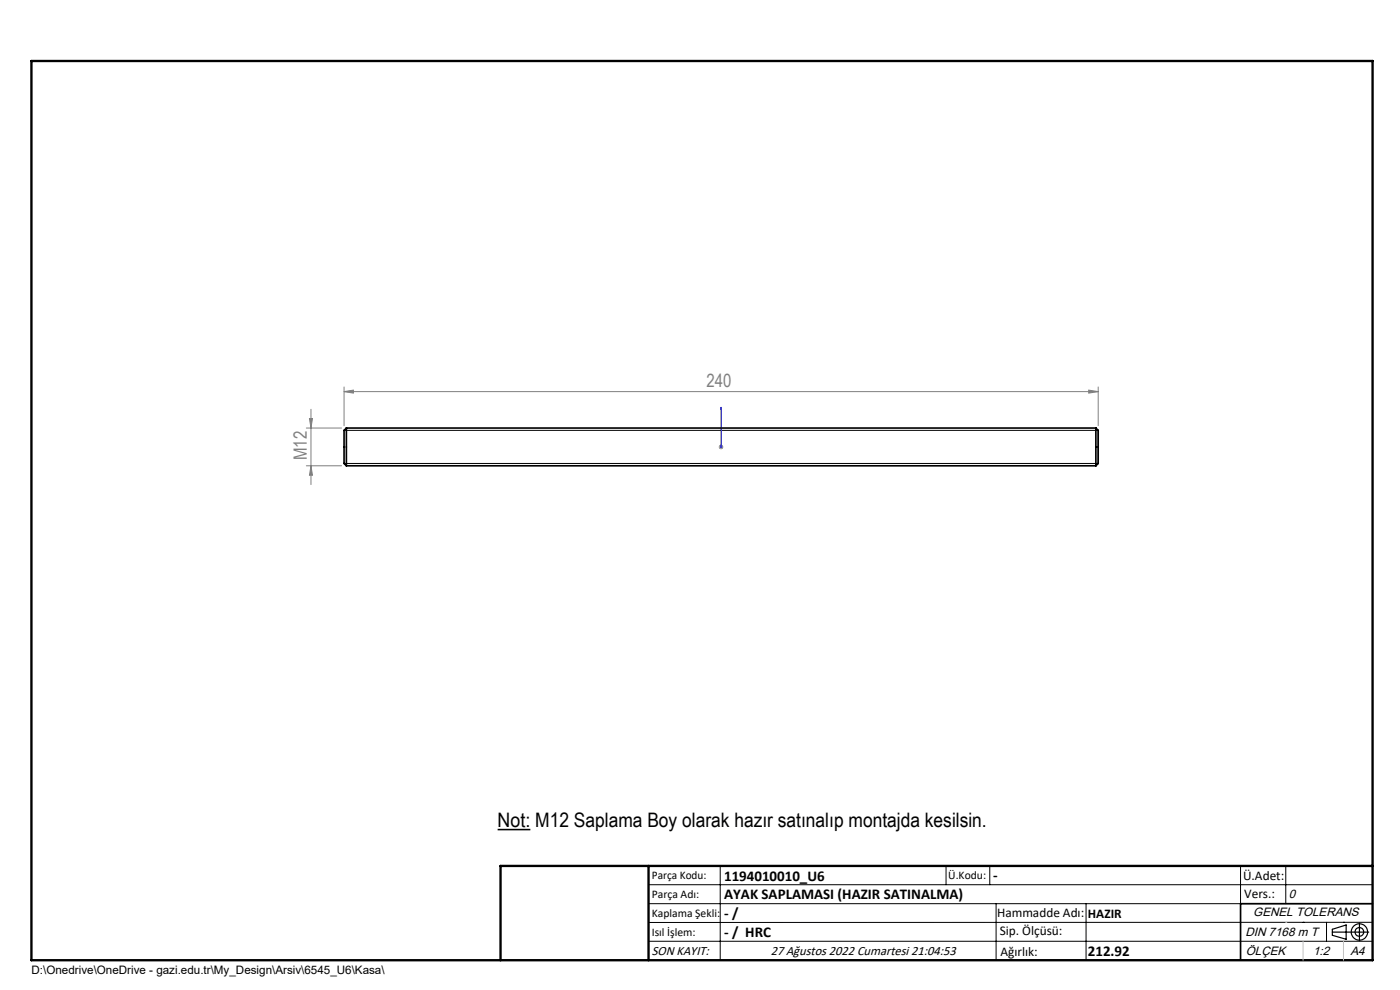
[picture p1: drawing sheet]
<svg xmlns="http://www.w3.org/2000/svg" width="297mm" height="210mm" viewBox="0 0 297 210" stroke-linecap="round" stroke-linejoin="round" font-family="sans-serif">
<path d="M105.6 176h6.9" fill="none" stroke="#000" stroke-width=".33"/>
<g fill="none" stroke="#000" stroke-width=".21">
<path d="M73 91.3h160v7h-160M137.6 187.7h153.6M137.6 191.7h153.6M137.6 199.7h153.6M152.8 183.7v20M200.7 183.7v4M210 183.7v4M211.3 191.7v12M230.4 191.7v12M263.2 183.7v20M272.8 183.7v8M276.4 195.6h.1"/>
<path d="M281.4 195.6v4.1M285 195.6h.1M291.2 195.6l-153.6 .1"/>
</g>
<g fill="none" stroke="#000" stroke-width=".25">
<path d="M282.6 197.7h7.8M282.6 197.1l3-.9v3l-3-.8zM288.4 195.8v3.8M106.2 203.7h185"/>
<circle cx="288.4" cy="197.7" r="1.74"/>
<circle cx="288.4" cy="197.7" r=".93"/>
</g>
<path d="M153 94.7v.2zM153 86.4v.4v-.4M153 94.8h.1M153 86.4v8.4" fill="none" stroke="#00f" stroke-width=".21"/>
<g fill="none" stroke="#808080" stroke-width=".21">
<path d="M65 98.8h7.5M65 90.8h7.5M65.7 88.8h.6l-.3 2zM66 86.8v16M66 98.8l.3 2h-.6zM73 83.1l2-.3v.6zM73 82.1v8.2M73 83.1h160M152.5 94.8h1M152.6 94.5l.7 .7M153 94.3v1M153.3 94.5l-.7 .7"/>
<path d="M231 82.8l2 .3-2 .3zM233 82.1v8.2"/>
</g>
<path d="M291.2 191.7h-28v12" fill="none" stroke="#000" stroke-width=".35"/>
<path d="M6.7 12.9h284.5v190.8h-284.5zM137.6 183.7v20M291.2 183.7h-185v20" fill="none" stroke="#000" stroke-width=".5"/>
<path d="M276.4 199.7v4M285 199.7v4" fill="none" stroke="#c0c0c0" stroke-width=".21"/>
<path d="M272.8 195.6h.1" fill="none" stroke="#c0c0c0" stroke-width=".25"/>
<path d="M153 94.7v.2zM153 86.4v.4z" fill="#00f"/>
<g fill="#808080">
<path d="M231 82.8l2 .3-2 .3zM73 83.1l2-.3v.6z"/>
<path d="M66 98.8l.3 2h-.6zM65.7 88.8h.6l-.3 2z"/>
</g>
<path d="M73.5 90.8v8M73.5 90.8a1.16 1.16 0 0 0-.5 1.3v5.4a1.16 1.16 0 0 0 .5 1.3M73.5 90.8h159M73.5 98.8h159M232.5 90.8v8M232.5 90.8a1.16 1.16 0 0 1 .5 1.3v5.4a1.16 1.16 0 0 1-.5 1.3" fill="none" stroke="#000" stroke-width=".35"/>
<text font-size="4.2" x="105.6" y="175.5">Not: M12 Saplama Boy olarak hazır satınalıp montajda kesilsin.</text>
<g font-size="3.9" fill="#808080">
<text x="149.9" y="82.2">240</text>
<text x="65.1" y="97.6" transform="rotate(-90 65.1 97.6)">M12</text>
</g>
<g font-size="3.2">
<text x="153.6" y="186.8">1194010010_U6</text>
<text x="153.6" y="190.8">AYAK SAPLAMASI (HAZIR SATINALMA)</text>
<text x="210.7" y="186.6">-</text>
<text x="153.6" y="194.8">- /</text>
<text x="153.6" y="198.8">- / HRC</text>
<text x="230.8" y="202.8">212.92</text>
</g>
<g font-size="2.8">
<text x="263.7" y="186.7">Ü.Adet:</text>
<text x="263.9" y="190.5">Vers.:</text>
<text x="211.5" y="194.5">Hammadde Adı:</text>
<text x="230.8" y="194.7">HAZIR</text>
<text x="138.3" y="202.6">SON KAYIT:</text>
<text x="163.5" y="202.6">27 Ağustos 2022 Cumartesi 21:04:53</text>
<text x="212.1" y="198.4">Sip. Ölçüsü:</text>
<text x="212.2" y="202.7">Ağırlık:</text>
</g>
<g font-size="2.6">
<text x="273.4" y="190.4">0</text>
<text x="265.9" y="194.4">GENEL TOLERANS</text>
<text x="264.2" y="198.5">DIN 7168 m T</text>
<text x="264.3" y="202.6">ÖLÇEK</text>
<text x="278.5" y="202.6">1:2</text>
<text x="286.5" y="202.6">A4</text>
</g>
<g font-size="2.5">
<text x="138.3" y="186.4">Parça Kodu:</text>
<text x="138.3" y="190.5">Parça Adı:</text>
<text x="201.2" y="186.5">Ü.Kodu:</text>
<text x="138.3" y="194.5">Kaplama Şekli:</text>
<text x="138.3" y="198.6">Isıl İşlem:</text>
<text x="6.7" y="206.7">D:\Onedrive\OneDrive - gazi.edu.tr\My_Design\Arsiv\6545_U6\Kasa\</text>
</g>
</svg>
